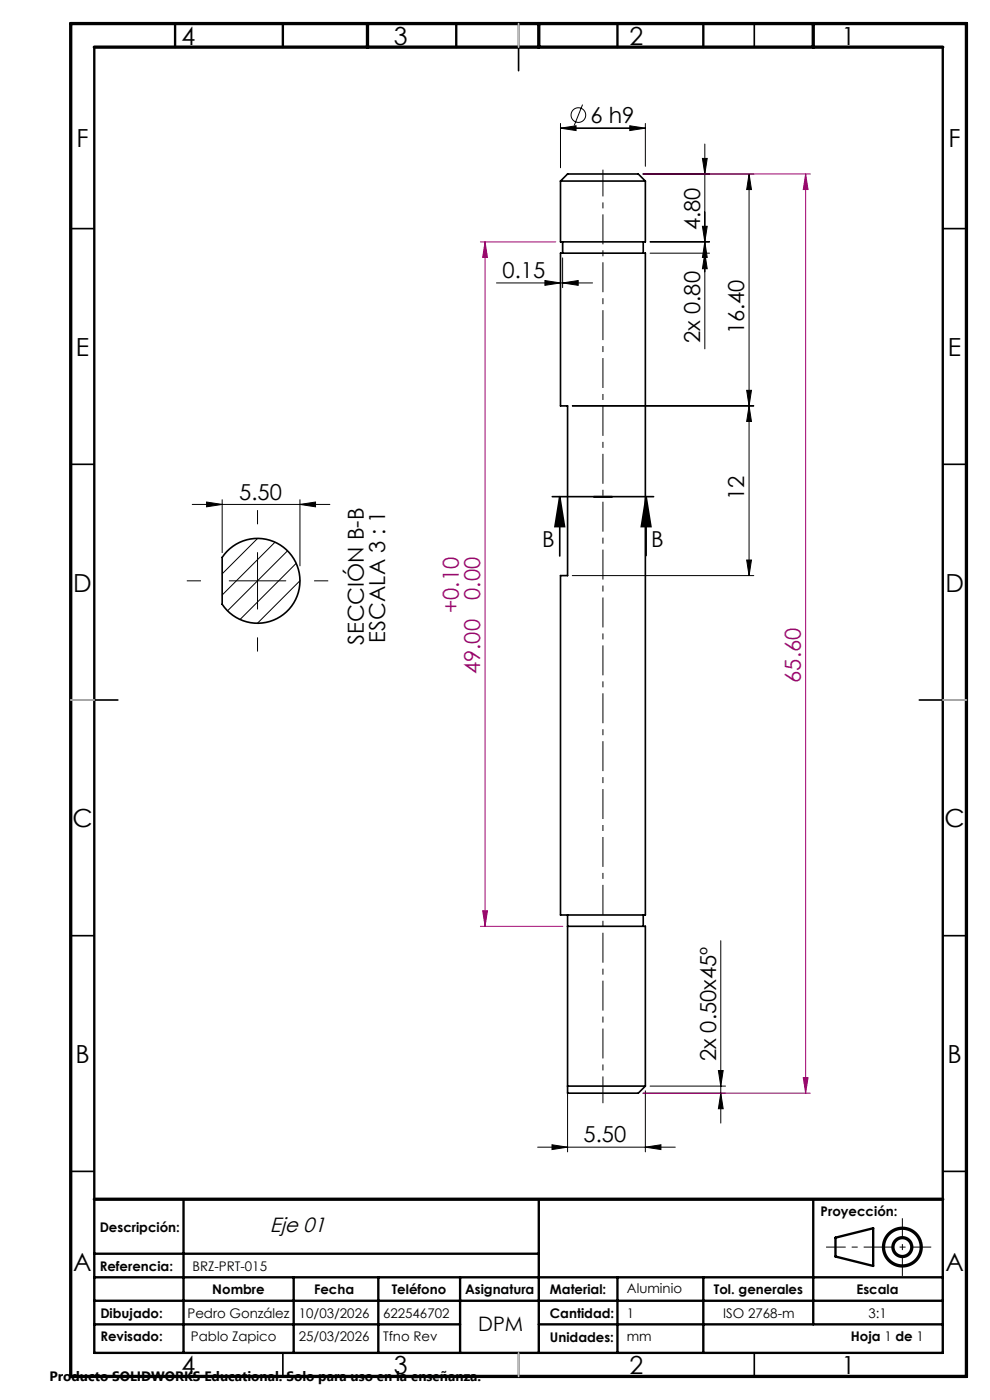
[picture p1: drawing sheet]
<svg xmlns="http://www.w3.org/2000/svg" width="210mm" height="297mm" viewBox="0 0 210 297" stroke-linecap="round" stroke-linejoin="round" font-family="sans-serif">
<g fill="none" stroke="#000" stroke-width=".35">
<path d="M60 5v5M110 5v10M160 5v5M118.9 38.4h18M118.9 38.4l1.5-1.5h15l1.5 1.5M118.9 38.4v12.9h18v-12.9M15 48.5h5M118.9 53.7h18v140.4h-18v-72h1.5v-36h-1.5zM119.3 51.3v2.4M136.4 51.3v2.4M200 48.5h5M15 98.5h5"/>
<path d="M200 98.5h5M48.2 117a9 9 0 0 1 13.1 .2 9 9 0 0 1-1.2 13.1 9 9 0 0 1-13-2.1v-10zM117.1 105.4h21.5M118.7 105.4l1 6.3h-2zM118.7 105.4v12.5M137.1 105.4l1 6.3h-2.1zM137.1 105.4v12.5M15 148.5h10M195 148.5h10M15 198.5h5M120.4 196.5h16.5v33.9M120.4 194.1v36.3"/>
<path d="M136.4 194.1v2.4M200 198.5h5M120.4 230.4h16.5M120.4 230.4v1.5h15l1.5-1.5M15 248.5h5M200 248.5h5M60 287v5M110 287v5M160 287v5"/>
</g>
<g fill="none" stroke="#000" stroke-width=".21">
<path d="M118.9 27.2l3.3-.5v1zM118.9 26.2v9.4M118.9 27.2h18M123.6 22.2l-1.8 4.4M133.6 26.7l3.3 .5-3.3 .5zM136.4 36.9h23.5M136.9 26.2v9.1M149 33.6h1l-.5 3.3zM149.5 30.6v43.4M158.9 36.9l.5 3.3h-1zM158.9 36.9v85.2M115.6 59.5l3.3 .5-3.3 .5z"/>
<path d="M119.3 54.7v6.3M137.9 51.3h12.6M137.9 53.7h12.6M149 48h1l-.5 3.3zM149.5 53.7l.5 3.3h-1zM149.5 51.3l.5 3.3h-1zM105.3 60h20.4M119.3 60l3.3-.5v1zM121.4 86.1h38.5M158.4 82.8h1l-.5 3.3zM158.9 86.1l.5 3.3h-1zM40.8 107h29.2"/>
<path d="M43.8 106.5l3.3 .5-3.3 .5zM47.1 106v11.2M54.6 117.2v12M54.6 114.2l-7.5 7.5M58.3 115l-11.2 11.2M61 116.9l-12.7 12.7M62.8 119.5l-11.9 11.9M63.6 107l3.3-.5v1zM63.6 106v14M158.4 118.8h1l-.5 3.3zM48.6 123.2h12M63.6 123.2l-9 9"/>
<path d="M121.4 122.1h38.5M152.9 199.6v38.7M120.4 231.4v13M136.4 231.9h17.5M136.9 231.4v13M137.9 230.4h16M152.4 227.1h1l-.5 3.3zM152.9 231.9l.5 3.3h-1zM114 243.4h29.2M117.1 242.9l3.3 .5-3.3 .5zM136.9 243.4l3.3-.5v1z"/>
<circle cx="122.7" cy="24.4" r="1.56"/>
</g>
<path d="M136.4 36.9h35.5M170.9 36.9l.5 3.3h-1zM170.9 36.9v195M101.9 51.3h16M102.9 51.3l.5 3.3h-1zM102.9 51.3v145.2M101.9 196.5h17.5M102.4 193.2h1l-.5 3.3zM136.4 231.9h35.5M170.4 228.6h1l-.5 3.3z" fill="none" stroke="#a0006e" stroke-width=".21"/>
<g fill="none" stroke="#000" stroke-width=".7" stroke-linecap="butt">
<circle cx="191.4" cy="264.6" r="2"/>
<circle cx="191.4" cy="264.6" r="4"/>
</g>
<path d="M119.3 53.7v-2.4M54.6 111.2v-3M42.6 123.2h-3M54.6 135.2v3M66.6 123.2h3" fill="none" stroke="#000" stroke-width=".21" stroke-dasharray="15.2 1.3 1.3 1.3" stroke-linecap="butt"/>
<path d="M127.9 234v-198" fill="none" stroke="#000" stroke-width=".21" stroke-dasharray="6.3 1.3 1.3 1.3" stroke-dashoffset=".7" stroke-linecap="butt"/>
<path d="M197.5 264.6h-22.3" fill="none" stroke="#000" stroke-width=".21" stroke-dasharray="6.3 1.3 1.3 1.3" stroke-dashoffset="2.2" stroke-linecap="butt"/>
<path d="M191.4 258.4v12.3" fill="none" stroke="#000" stroke-width=".21" stroke-dasharray="6.3 1.3 1.3 1.3" stroke-dashoffset="2.1" stroke-linecap="butt"/>
<g fill="none" stroke="#000" stroke-width=".5">
<path d="M20 10v277h180v-277M37.1 5v5M60 5v5M96.8 5v5M131 5v5M149.2 5v5M38.9 254.4v32.6M114.3 254.4v32.6M172.5 254.4v26.6M20 266h94.3M20 271h180M20 275.9h180"/>
<path d="M62.3 271v16M80.2 271v16M97.6 271v16M131 271v16M149.2 271v16M177.2 262.6l8-2v8l-8-2zM20 281h77.6M114.3 281h85.7"/>
</g>
<path d="M15 5h190v287h-190zM20 10h180M78 5v5M114.3 5v5M172.5 5v5M20 254.4h180" fill="none" stroke="#000" stroke-width=".7"/>
<path d="M110 5v5M15 148.5h5M200 148.5h5M110 287v5" fill="none" stroke="#c0c0c0" stroke-width=".35"/>
<g fill="#000">
<path d="M133.6 26.7l3.3 .5-3.3 .5zM118.9 27.2l3.3-.5v1z"/>
<path d="M149 48h1l-.5 3.3zM149.5 53.7l.5 3.3h-1zM158.9 86.1l.5 3.3h-1zM158.4 118.8h1l-.5 3.3zM149 33.6h1l-.5 3.3zM149.5 51.3l.5 3.3h-1zM158.9 36.9l.5 3.3h-1zM158.4 82.8h1l-.5 3.3z"/>
<path d="M43.8 106.5l3.3 .5-3.3 .5zM63.6 107l3.3-.5v1z"/>
<path d="M137.1 105.4l1 6.3h-2.1zM118.7 105.4l1 6.3h-2z"/>
<path d="M152.9 231.9l.5 3.3h-1zM152.4 227.1h1l-.5 3.3z"/>
<path d="M117.1 242.9l3.3 .5-3.3 .5zM136.9 243.4l3.3-.5v1z"/>
</g>
<g fill="#a0006e">
<path d="M170.4 228.6h1l-.5 3.3zM170.9 36.9l.5 3.3h-1z"/>
<path d="M102.9 51.3l.5 3.3h-1zM102.4 193.2h1l-.5 3.3z"/>
</g>
<path d="M119.3 60l3.3-.5v1zM115.6 59.5l3.3 .5-3.3 .5z" fill="#000"/>
<g font-size="5.3">
<text x="38.5" y="9.5">4</text>
<text x="83.5" y="9.5">3</text>
<text x="133.5" y="9.5">2</text>
<text x="178.5" y="9.5">1</text>
<text x="16.2" y="31.2">F</text>
<text x="201.2" y="31.2">F</text>
<text x="16.1" y="75.5">E</text>
<text x="201.1" y="75.5">E</text>
<text x="15.5" y="125.5">D</text>
<text x="200.5" y="125.5">D</text>
<text x="15.4" y="175.5">C</text>
<text x="200.4" y="175.5">C</text>
<text x="16" y="225.5">B</text>
<text x="201" y="225.5">B</text>
<text x="15.5" y="269.7">A</text>
<text x="200.5" y="269.7">A</text>
<text x="38.5" y="291.5">4</text>
<text x="83.5" y="291.5">3</text>
<text x="133.5" y="291.5">2</text>
<text x="178.5" y="291.5">1</text>
</g>
<g font-size="4.7">
<text x="125.3" y="26.1">6 h9</text>
<text x="148.5" y="48.8" transform="rotate(-90 148.5 48.8)">4.80</text>
<text x="106.6" y="59">0.15</text>
<text x="157.9" y="70.9" transform="rotate(-90 157.9 70.9)">16.40</text>
<text x="148.5" y="72.7" transform="rotate(-90 148.5 72.7)">2x 0.80</text>
<text x="50.7" y="106">5.50</text>
<text x="157.9" y="106.1" transform="rotate(-90 157.9 106.1)">12</text>
<text x="115" y="116">B</text>
<text x="138.1" y="116">B</text>
<text x="77.2" y="136.9" transform="rotate(-90 77.2 136.9)">SECCIÓN B-B</text>
<text x="81.7" y="136.3" transform="rotate(-90 81.7 136.3)">ESCALA 3 : 1</text>
<text x="151.9" y="225.2" transform="rotate(-90 151.9 225.2)">2x 0.50x45º</text>
<text x="123.8" y="242.4">5.50</text>
</g>
<g font-size="4.7" fill="#a0006e">
<text x="97.4" y="130.1" transform="rotate(-90 97.4 130.1)">+0.10</text>
<text x="101.9" y="127.2" transform="rotate(-90 101.9 127.2)">0.00</text>
<text x="101.8" y="143" transform="rotate(-90 101.8 143)">49.00</text>
<text x="169.9" y="144.9" transform="rotate(-90 169.9 144.9)">65.60</text>
</g>
<text font-size="4.4" x="57.3" y="261.3">Eje 01</text>
<text font-size="4.2" x="101.4" y="282.3">DPM</text>
<text font-size="2.9" x="10.5" y="292.9">Producto SOLIDWORKS Educational. Solo para uso en la enseñanza.</text>
<g font-size="2.8">
<text x="21.1" y="261.3">Descripción:</text>
<text x="174.1" y="258">Proyección:</text>
<text x="21.1" y="269.7">Referencia:</text>
<text x="40.8" y="269.7">BRZ-PRT-015</text>
<text x="45" y="274.5">Nombre</text>
<text x="66.6" y="274.5">Fecha</text>
<text x="83.1" y="274.5">Teléfono</text>
<text x="98.6" y="274.5">Asignatura</text>
<text x="116.7" y="274.5">Material:</text>
<text x="133" y="274.4">Aluminio</text>
<text x="151.4" y="274.5">Tol. generales</text>
<text x="181.7" y="274.5">Escala</text>
<text x="21.3" y="279.7">Dibujado:</text>
<text x="39.8" y="279.7">Pedro González</text>
<text x="63.4" y="279.7">10/03/2026</text>
<text x="81.3" y="279.7">622546702</text>
<text x="116.7" y="279.7">Cantidad:</text>
<text x="133" y="279.6">1</text>
<text x="153.4" y="279.7">ISO 2768-m</text>
<text x="184.2" y="279.7">3:1</text>
<text x="21.3" y="284.6">Revisado:</text>
<text x="40.5" y="284.6">Pablo Zapico</text>
<text x="63.4" y="284.6">25/03/2026</text>
<text x="81.3" y="284.6">Tfno Rev</text>
<text x="116.7" y="284.6">Unidades:</text>
<text x="133" y="284.5">mm</text>
<text x="180.5" y="284.5">Hoja 1 de 1</text>
</g>
</svg>
